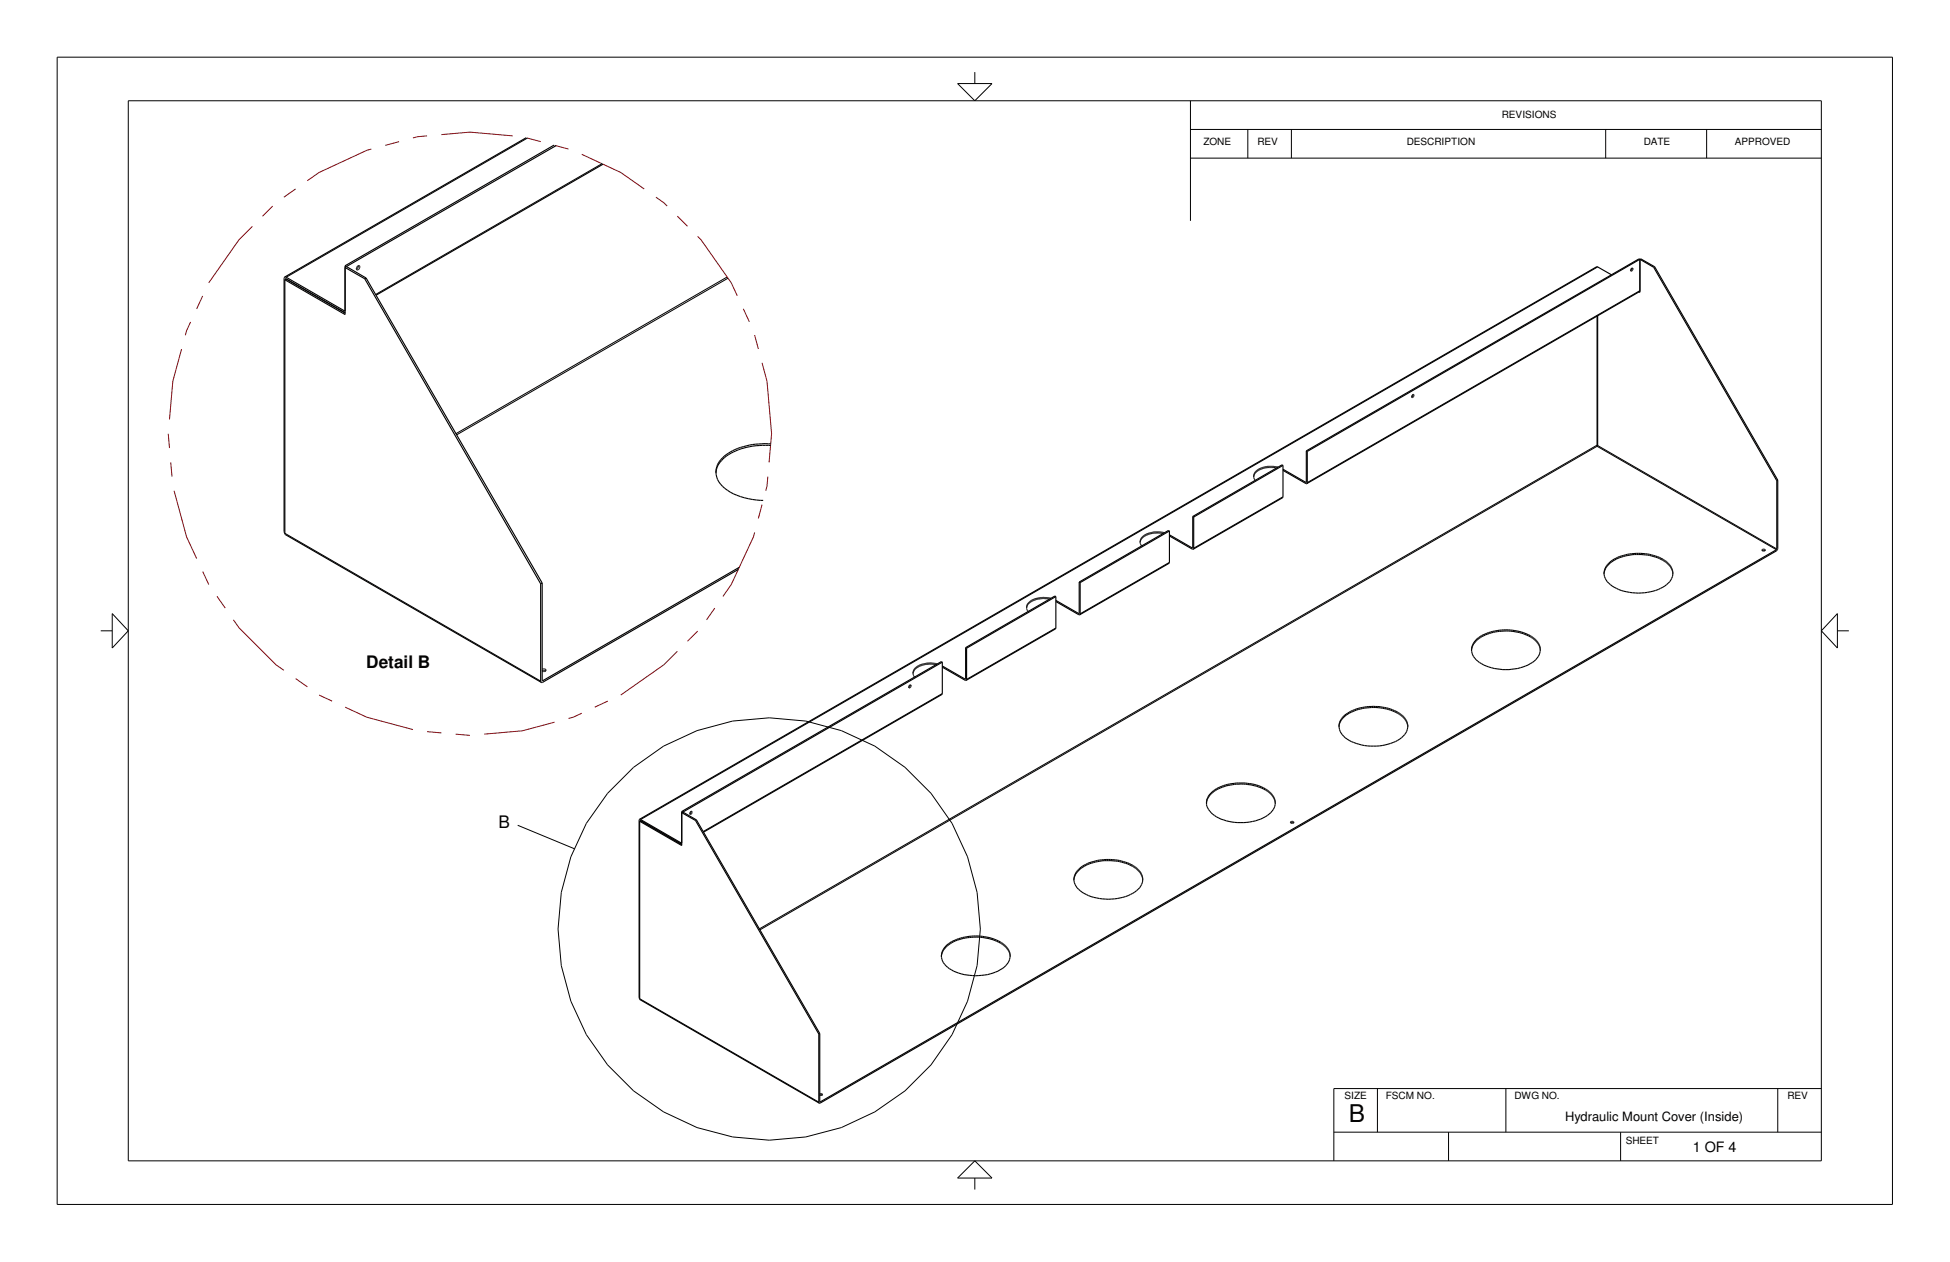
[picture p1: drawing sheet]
<svg xmlns="http://www.w3.org/2000/svg" width="432mm" height="279mm" viewBox="0 0 432 279" stroke-linecap="round" stroke-linejoin="round" font-family="sans-serif">
<g fill="none" stroke="#000" stroke-width=".25">
<path d="M116.5 30.5l-53.5 30.8M122.7 32.1l-46.3 26.7M123.1 32.3l-46.4 26.7M133.5 36.4l-50.2 29M76.4 58.8v10.8l-13.3-7.7M76.4 58.8l.3 .2M76.7 59l4.4 2.6M76.7 59l-.3 .2 4.4 2.5M79 59.6v.1M79 59.5l-.1 .1M79 59.5h.1M79 59.1h.1"/>
<path d="M79 59.1l-.1 .5M79.2 58.9h.1M79.2 58.9l-.2 .2M79.2 59.3l-.1 .2M79.3 59.2l-.1 .1M79.4 58.8l-.2 .5M79.4 58.8h.2M79.4 58.8l-.2 .1M79.6 58.8h.1M79.6 58.8l-.1 .7-.3 .3-.3-.2M79.6 59.4h.1M353.6 59v.1"/>
<path d="M353.6 59h.1M361.1 59.9h.1M361.1 59.6l.2-.2h.3l-.1 .4M361.1 60h.1M361.2 59.5l-.1 .4M361.2 59.4v.1M361.3 60h.1M361.4 59.5h.1M361.4 59.4l-.3 .6 .4-.1M361.5 59.8v.1M361.5 59.7h.1M363.1 57.4v7.3l-.2-.1"/>
<path d="M363.1 57.4l3.1 1.8M363.1 57.4l.2-.1 3.1 1.8M363.1 57.4l-.2-.1-73.6 42.5M363.1 57.4l-73.6 42.5M366.2 59.2l27.2 47.2M366.4 59.1l-.2 .1M366.4 59.1l27.3 47.2M63 61.3l-.1 .2v56.3l.1 .2M63 61.3l.4 .1 13 7.4M63.1 61.9v56.4M63.2 61.8h.1M63.4 61.8h-.2"/>
<path d="M63.4 61.8l-.3 .1M63.4 61.8l13 7.5M63.4 61.8l12.9 7.4M76.3 69.2h.1M76.3 68.8l.1 .1M76.4 69.3h.1M80.8 61.7l38.9 67.5M81.1 61.6l39 67.5M81.1 61.6l-.3 .1M353.8 69.9v28.8l-.1-.1v-28.6M356.8 60.8l-3.2-1.7-212 122.3M363.1 64.5h.1"/>
<path d="M363.1 64.5l-73.7 42.6M170.6 98.6a14.1 14.1 0 0 0-10.5 3 4.5 4.5 0 0 0-1.6 3.1M170.6 98.3a15.4 15.4 0 0 0-10.2 2.7 4.3 4.3 0 0 0 .1 7.1 14.3 14.3 0 0 0 8.5 2.7M289.3 99.8v7l-5.2-2.9M289.3 99.8l.2 .1M289.5 99.9v7.1l-.3 .1M312.6 87.9h.1M312.6 88h.1M312.7 87.5h.1M312.7 87.5l-.1 .2M312.8 87.7h.1M312.8 87.4h.1"/>
<path d="M312.8 87.7l-.2 .1M312.8 87.4v.3M313.1 87.4v.3l-.3 .3h-.2v-.4M313.1 87.3l-.4 .2M313.1 87.3v.1M313.1 87.7v.1M353.7 98.7v.1M63 118.1h.1M63.1 118.3l56.8 32.8M63.1 118.3h.1M252.5 119.7v.1M252.5 119.8v.2"/>
<path d="M252.5 119.8l.1 .6M257.6 118.1a5.1 5.1 0 0 0-5 1.4l-.1 .2M257.9 117.9l-2.3-.1a3.3 3.3 0 0 0-3.1 1.9M259 117.6l-.1 7.1-19.8 11.4M259 118.7l5.2 2.9M259 117.6l-.3-.2-19.7 11.5M259 117.6l-19.8 11.4M264.1 114.3v7l-5.1-2.9M264.1 114.3l.2 .2M264.3 114.5l-.1 7.1M277.7 105.9h.1M277.9 106.3h.1"/>
<path d="M282.7 103.6l-1.9-.1a3.9 3.9 0 0 0-3.1 1.7l-.1 .5 .4 .6M283 103.4l-2.3-.1a3.1 3.1 0 0 0-3.1 2.2M284.1 104.1l5.1 3M284.1 103l-.2-.1-19.8 11.4M284.1 103l-19.8 11.5M284.1 103l-.1 7.2-19.8 11.4M289.2 107.1h.1M289.4 107.1h.1M393.4 106.4v15.3M393.7 106.3l-.1 15.4M393.7 106.3l-.3 .1M119.7 129.2l.1 21.8 .1 .1"/>
<path d="M120.1 129.1l-.4 .1M163.5 126.1l-43.3 25h-.3M163.7 125.6l-43.5 25.1h-.1v-21.6M227.4 135h.1M227.5 135.1l.2 .3M232.4 132.6a4.8 4.8 0 0 0-4.9 1.4l-.2 .5M232.7 132.5a5.2 5.2 0 0 0-5.2 1.2l-.2 1.1 .2 .4M233.8 132.1l-.2-.1-19.8 11.4M233.8 132.1l-19.8 11.4M233.8 132.1l-.1 7.1-19.7 11.4M239 128.9v6.9l-5.2-2.9M239 128.9l.2 .1"/>
<path d="M239 136.1h.1M239.2 129l-.1 7.1h-.2l-5.1-2.9M252.5 120.3h.1M252.6 120.4v.1M252.6 120.5v.1M252.6 120.6h.1M252.6 120.6l.2 .3M252.7 120.7h.1M355.2 126.7a5.6 5.6 0 0 1 4.8-3.6 11.5 11.5 0 0 1 8.4 1.1l.6 .4a2.74 2.74 0 0 1 1 3.8 8.6 8.6 0 0 1-7.2 2.9 8.6 8.6 0 0 1-7.2-2.9l-.4-1.5M370.4 126.7l-.4-1.3-1-1.1a10.3 10.3 0 0 0-8.2-1.7l-1.8 .5a5.3 5.3 0 0 0-3.7 3.2l-.1 .7M390.1 121.8l.1 .1M390.2 121.7l.5-.1 .2 .3h-.7z"/>
<path d="M390.2 121.7l-.1 .1M390.2 121.9h.1M390.8 121.9l-.1 .1-.5-.1M390.9 121.7v.1M393.4 121.7l-211.8 122.3-.1-15.2M393.4 121.7h.1M393.4 121.9h.1M393.6 121.8l-212 122.4h-.3v-15.3M393.6 121.7v.1M119.7 150.8h.1M119.8 151h.1M120.1 148.1h.1"/>
<path d="M120.1 148.6h.1M120.1 148.1l.7 .1 .1 .3h-.8M120.7 148.1v.1M120.8 148.5l-.2 .2-.5-.1M120.9 148.5h.1M201.2 152.2h.1M201.2 152h.1M201.3 151.8v.1M201.3 152.3h.1M201.3 151.8l.5-.1-.3 .6h-.2zM201.5 152l-.2 .1M201.5 151.9v.1"/>
<path d="M201.5 152.3h.1M201.5 151.6v.3M201.6 152.1v.1M202.3 149.6l.1 .2M202.4 149.8h.1M202.4 149.8l.1 .1M202.5 149.9h.1M207.3 147.2a6.3 6.3 0 0 0-4.2 .6l-.6 .5-.3 .7M207.6 147a5.4 5.4 0 0 0-5.2 1.2l-.2 .6 .2 .8M208.6 153.7h.1M208.6 153.8l-52.8 30.4M208.7 146.6l-.1 7.2"/>
<path d="M208.7 146.6l-.3-.1-57.4 33.2M208.7 146.6l-57.5 33.2M213.8 143.4v7l-5.1-3M213.8 143.4l.2 .1M214 150.6h.1M214 143.5v7.1h-.3l-5-2.9M325.8 143.8a4.2 4.2 0 0 0 2.7 3.4 11.7 11.7 0 0 0 11.2-.8 2.92 2.92 0 0 0 .6-4.5 10.6 10.6 0 0 0-10.2-2 5.5 5.5 0 0 0-4.2 3.4l-.1 .7M325.9 143.7a5.2 5.2 0 0 1 3.9-3.4 11.8 11.8 0 0 1 9.4 .9l1.5 1.4 .4 1v.4M151 179.7v7.5l-9.4-5.4M151 179.7l.2 .1M151.2 179.8l-.2 .1 3 1.8M151.2 179.8l3 1.7"/>
<path d="M152.8 179.8l-.1 .5h.3M152.8 179.8l.4-.1v.3M152.8 179.8h.1M153 179.8l-.1 .2M153 179.6v.3M153.2 179.6v.1M282.4 177.5a3.9 3.9 0 0 0-1.6-2.2 10.5 10.5 0 0 0-7.9-1.6 9.1 9.1 0 0 0-4.4 1.8l-.7 .7-.6 1.4M282.4 177.5v.1M282.4 177.7a4.4 4.4 0 0 1-3.3 3.7 11.6 11.6 0 0 1-10.6-1.1 3.1 3.1 0 0 1 .5-5.5 10 10 0 0 1 4.8-1.4h2a8 8 0 0 1 5.8 2.4l.6 .8 .2 1.2M311.7 160.5a4.3 4.3 0 0 0-2.2-2.6 11.3 11.3 0 0 0-11.9 .8 3.2 3.2 0 0 0-1.1 2.2M311.7 160.8a4.2 4.2 0 0 1-2.7 3.4 11.7 11.7 0 0 1-11.1-.9 3 3 0 0 1 .2-5.2 11.5 11.5 0 0 1 11.9-.2l.9 .8 .5 .8 .3 1.4M141.6 181.5l-.1 39.4 .1 .2"/>
<path d="M141.6 181.4v.1M141.6 181.4l9.4 5.2M141.6 181.4h.1M141.6 181.8l.1 39.5 39.7 22.9M141.8 181.7h.1M141.9 181.7h-.2M141.9 181.7l9 5.2M141.9 181.7l-.3 .1M152.8 180.1l-.1 .1M152.8 180.1h.1M152.9 180v.1M152.9 180h.1"/>
<path d="M153 180.3h.1M153.2 180l-.2 .3M153.2 180v.1M154 181.7l27.3 47.2M154.2 181.5l-.2 .2M154.2 181.5l27.3 47.3M237.8 194.7a3.8 3.8 0 0 0 2.2 3.1 11.4 11.4 0 0 0 11.7-.6 2.89 2.89 0 0 0 .9-4l-1-1.1a10.3 10.3 0 0 0-8.1-1.7l-1.9 .5a5.3 5.3 0 0 0-3.7 3.2l-.1 .7M237.8 194.5a5.6 5.6 0 0 1 4.8-3.7 11.5 11.5 0 0 1 8.4 1.1l1.4 1.3 .6 1.3M285.8 182l.5-.1 .2 .3M285.8 182l.1 .2M285.8 181.9h.1M285.9 182.2h.6"/>
<path d="M286.5 182.2h.1M208.4 211.6a4.2 4.2 0 0 0 2.8 3.4 12 12 0 0 0 11.1-.8l1.1-1.4 .3-1.2M208.5 211.5a5.4 5.4 0 0 1 4.3-3.6 11.3 11.3 0 0 1 9.1 1.1l1.4 1.4 .4 .9v.5M223.7 211.6l-.2-.9-.4-.8a7.7 7.7 0 0 0-6-2.6 10.4 10.4 0 0 0-7.6 2.1l-.8 1.1-.3 1.3M141.6 221.3h.1M181.5 228.8l-.2 .1M181.4 244.2v.1M181.5 242.1l.6 .1v.2h-.6M181.5 244.2v.1M182 242.4l-.5 .1"/>
</g>
<g fill="none" stroke="#000" stroke-width=".22">
<path d="M12.7 12.7h406.4v254h-406.4zM212 18.5h7.7l-3.8 3.8zM215.9 16v2.5M28.4 22.3h374.9v234.7h-374.9zM116.8 30.6l-53.4 30.8M133.3 36.2l-50.1 29M263.6 28.7h139.7M263.6 35h139.7M263.6 22.3v26.6M276.3 28.7v6.3M286 28.7v6.3M355.6 28.7v6.3"/>
<path d="M377.9 28.7v6.3M353.8 59.1l-211.9 122.3M63.4 61.8h-.2M76.4 68.7l-.1 .1M161 61.3l-60 34.7M161.2 61.6l-60.1 34.7M363.1 64.3l-73.6 42.5M353.7 98.6l-185.6 107.1M353.8 98.6l39.6 22.9M63.1 118.1l56.6 32.7M284.1 110l-19.8 11.4M289.3 106.7l-.1 .1"/>
<path d="M22.3 139.7h2.5M24.8 135.8l3.6 3.9-3.6 3.8zM233.8 139l-19.8 11.4M239 135.8h-.1M259 124.5l-19.8 11.4M264.1 121.2l-.1 .1M393.4 121.7l-39.7-22.9-185.4 107.1M406.9 135.8v7.7l-3.6-3.8zM406.9 139.7h2.5M120.1 150.6l.1 .1M208.7 153.5l-53 30.6M213.8 150.3l-.1 .1"/>
<path d="M114.6 182.7l12.6 5.2M141.9 181.7h-.2M151 186.6h-.1M141.6 221.1l39.7 22.9M181.5 243.9l.1 .1M215.9 257l3.8 3.8h-7.7zM295.4 250.7h107.9M305 241v9.7M320.8 250.7v6.3M333.5 241v9.7M358.9 250.7v6.3M393.7 241v9.7"/>
<path d="M403.3 241h-107.9v16M215.9 260.8v2.6"/>
<circle cx="170.3" cy="205.7" r="46.7"/>
</g>
<path d="M170.9 96l-1.1-11.6-3-11.2-4.9-10.6-6.7-9.5-8.2-8.2-9.5-6.7-10.6-4.9-11.2-3-11.6-1-11.6 1-11.3 3-10.5 4.9-9.6 6.7-8.2 8.2-6.7 9.5-4.9 10.6-3 11.2-1 11.6 1 11.6 3 11.3 4.9 10.5 6.7 9.6 8.2 8.2 9.6 6.7 10.5 4.9 11.3 3 11.6 1 11.6-1 11.2-3 10.6-4.9 9.5-6.7 8.2-8.2 6.7-9.6 4.9-10.5 3-11.3 1.1-11.6" fill="none" stroke="#830810" stroke-width=".22" stroke-dasharray="15.9 3.2 3.2 3.2 3.2 3.2" stroke-linecap="butt"/>
<text font-size="5.4" x="298.7" y="248.5">B</text>
<g font-size="3.8">
<text x="81.1" y="147.9">Detail B</text>
<text x="110.4" y="183.2">B</text>
</g>
<text font-size="3.2" x="374.8" y="255">1 OF 4</text>
<text font-size="2.8" x="346.6" y="248.1">Hydraulic Mount Cover (Inside)</text>
<g font-size="2.2">
<text x="332.6" y="26">REVISIONS</text>
<text x="266.5" y="32.2">ZONE</text>
<text x="278.5" y="32.2">REV</text>
<text x="311.5" y="32.2">DESCRIPTION</text>
<text x="364" y="32.2">DATE</text>
<text x="384.2" y="32.2">APPROVED</text>
<text x="297.7" y="243.4">SIZE</text>
<text x="306.9" y="243.4">FSCM NO.</text>
<text x="335.4" y="243.4">DWG NO.</text>
<text x="395.8" y="243.4">REV</text>
<text x="360" y="253.2">SHEET</text>
</g>
</svg>
